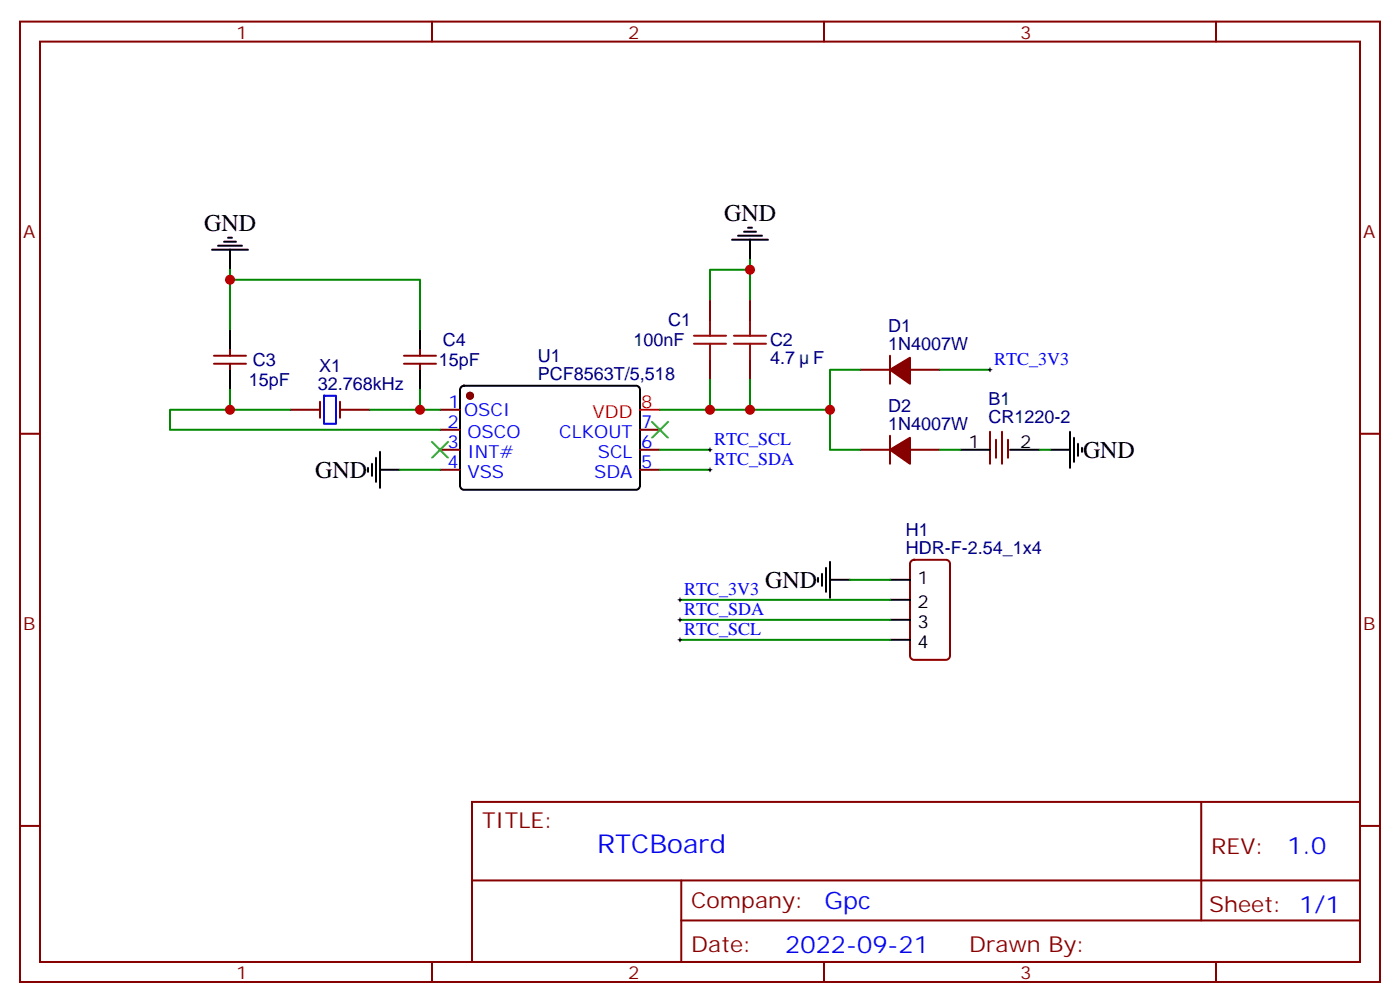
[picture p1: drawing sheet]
<svg xmlns="http://www.w3.org/2000/svg" width="247mm" height="177mm" viewBox="0 0 247 177" stroke-linecap="round" stroke-linejoin="round" font-family="sans-serif">
<g fill="none" stroke="#870000" stroke-width=".35">
<path d="M3.5 3.8h239.9v169.3h-239.9zM7.1 7.3h232.8v162.3h-232.8zM76.2 3.8v3.5M145.3 3.8v3.5M214.5 3.8v3.5M125.2 52.8v3.6M132.3 52.8v3.6M3.5 76.5h3.6M37.7 64.1h5.7M37.7 62.7h5.7M40.6 61.7v1M40.6 64.1v1.1"/>
<path d="M51.2 72.2h5.2M56.4 70.8v2.9M60 72.2h5.3M60 70.8v2.9M71.3 64.1h5.6M71.3 62.7h5.6M74.1 61.7v1M74.1 64.1v1.1M77.6 72.2h3.5M77.6 75.8h3.5M77.6 79.3h3.5M112.9 75.8h3.5"/>
<path d="M112.9 79.3h3.5M125.2 63.4v3.6M132.3 63.4v3.6M151.7 79.3h5.3M151.7 65.2h5.3M157 62.7v5M157 76.8v5M160.5 79.3h5.3M160.5 65.2h5.3M174.6 76.1v5.7M175.7 77.5v3.2M176.7 76.1v5.7"/>
<path d="M177.8 77.5v3.2M239.9 76.5h3.5M77.6 82.8h3.5M112.9 82.8h3.5M160.7 98.9l.5-.2h5.7a.71 .71 0 0 1 .7 .7v16.2a.76 .76 0 0 1-.7 .7h-5.7a.76 .76 0 0 1-.7-.7v-16.2zM3.5 145.6h3.6M83.3 141.4h156.6v28.2h-156.6zM83.3 155.2h156.5M120.2 155.2v14.2M211.9 141.4v20.9M239.9 145.6h3.5M76.2 169.6v3.5"/>
<path d="M120.2 162.3h119.6M145.3 169.6v3.5M214.5 169.6v3.5"/>
</g>
<path d="M57.2 69.8h2.1l-.1 4.9h-2.1z" fill="none" stroke="#00c" stroke-width=".35"/>
<g fill="#870000" stroke="#870000" stroke-width=".35">
<path d="M157 65.2l3.5-2.1v4.6z"/>
<path d="M157 79.3l3.5-2.1v4.6z"/>
<circle cx="82.9" cy="69.8" r=".53"/>
</g>
<g fill="none" stroke="#000" stroke-width=".35">
<path d="M37.4 44h6.3M38.5 43.3h4.2M39.5 42.6h2.1M40.2 41.9h.7M40.6 44v3.6M40.6 58.1v3.6M74.1 58.1v3.6M129.1 42.3h6.4M130.2 41.6h4.2M131.2 40.9h2.1M131.9 40.1h.7M132.3 42.3v3.5"/>
<path d="M40.6 65.2v3.5M67 79.7v6.3M74.1 65.2v3.5M81.4 68.2l.4-.2h30.4a.71 .71 0 0 1 .7 .7v17a.76 .76 0 0 1-.7 .7h-30.4a.76 .76 0 0 1-.7-.7v-17zM169.3 79.3h5.3M178.2 79.3h5.2M185.2 79.3h3.5M188.7 76.1v6.4M189.4 77.2v4.2M190.1 78.2v2.2M190.9 79v.7M64.9 82.5v.7"/>
<path d="M65.6 81.8v2.1M66.3 80.7v4.2M67 82.8h3.6M146.4 99.1v6.3M144.3 101.9v.7M145 101.2v2.1M145.7 100.1v4.3M146.4 102.2h3.5M157 102.2h3.5M157 105.8h3.5M157 109.3h3.5M157 112.8h3.5"/>
</g>
<path d="M112.9 72.2h3.5" fill="none" stroke="#f00" stroke-width=".35"/>
<g fill="none" stroke="#008700" stroke-width=".35">
<path d="M40.6 49.3h33.5v8.8M40.6 47.6v10.5M132.3 47.6h-7.1v5.2M132.3 45.8v7M40.6 68.7v3.5M51.2 72.2h-21.2v3.6h47.6M65.3 72.2h12.3M74.1 68.7v3.5M116.4 72.2h30M116.4 79.3h8.8M125.2 67v5.2M132.3 67v5.2"/>
<path d="M151.7 65.2h-5.3v14.1h5.3M165.8 79.3h3.5M165.8 65.2h8.8M183.4 79.3h1.8M70.6 82.8h7M116.4 82.8h8.8M119.9 105.8h37.1M119.9 109.3h37.1M119.9 112.8h37.1M149.9 102.2h7.1"/>
</g>
<path d="M76.2 77.9l2.8 2.8M79 77.9l-2.8 2.8M115 74.4l2.8 2.8M117.8 74.4l-2.8 2.8" fill="none" stroke="#3c3" stroke-width=".35"/>
<path d="M124.9 79.3h.7M125.2 79v.7M174.3 65.2h.7M174.6 64.8v.7M124.9 82.8h.7M125.2 82.5v.7M119.6 105.8h.7M119.6 109.3h.7M119.6 112.8h.7M119.9 105.4v.7M119.9 108.9v.7M119.9 112.5v.7" fill="none" stroke="#000" stroke-width=".18"/>
<path d="M122.4 59.2h5.7M125.2 56.4v2.8M129.5 59.2h5.6M132.3 56.4v2.8M122.4 60.6h5.7M125.2 60.6v2.8M129.5 60.6h5.6M132.3 60.6v2.8" fill="none" stroke="#a10000" stroke-width=".35"/>
<g fill="#c00">
<circle cx="74.1" cy="72.2" r=".88"/>
<circle cx="40.6" cy="72.2" r=".88"/>
<circle cx="40.6" cy="49.3" r=".88"/>
<circle cx="146.4" cy="72.2" r=".88"/>
<circle cx="132.3" cy="72.2" r=".88"/>
<circle cx="125.2" cy="72.2" r=".88"/>
<circle cx="132.3" cy="47.6" r=".88"/>
</g>
<text font-size="4.6" fill="#00f" x="105.3" y="150.4">RTCBoard</text>
<g font-size="4.2">
<text x="36" y="40.8">GND</text>
<text x="127.7" y="39">GND</text>
<text x="191" y="80.7">GND</text>
<text x="55.6" y="84.2">GND</text>
<text x="134.9" y="103.7">GND</text>
</g>
<g font-size="4.2" fill="#00f">
<text x="227.1" y="150.7">1.0</text>
<text x="145.4" y="160.2">Gpc</text>
<text x="138.5" y="168">2022-09-21</text>
</g>
<g font-size="3.9" fill="#800">
<text x="85" y="146">TITLE:</text>
<text x="213.6" y="150.7">REV:</text>
<text x="121.9" y="160.2">Company:</text>
<text x="213.3" y="160.8">Sheet: 1/1</text>
<text x="121.9" y="167.9">Date:</text>
<text x="171" y="167.9">Drawn By:</text>
</g>
<g font-size="3.2" fill="#800">
<text x="41.6" y="6.8">1</text>
<text x="110.8" y="6.8">2</text>
<text x="179.9" y="6.8">3</text>
<text x="4.1" y="41.9">A</text>
<text x="240.4" y="41.9">A</text>
<text x="4.1" y="111.1">B</text>
<text x="240.4" y="111.1">B</text>
<text x="41.6" y="172.6">1</text>
<text x="110.8" y="172.6">2</text>
<text x="179.9" y="172.6">3</text>
</g>
<g font-size="3.2" fill="#000080">
<text x="117.8" y="57.5">C1</text>
<text x="156.6" y="58.5">D1</text>
<text x="44.6" y="64.5">C3</text>
<text x="56.3" y="65.5">X1</text>
<text x="77.4" y="64.6">15pF</text>
<text x="78.1" y="61">C4</text>
<text x="94.9" y="63.8">U1</text>
<text x="111.8" y="61">100nF</text>
<text x="135.8" y="64.2">4.7</text>
<text x="135.8" y="61">C2</text>
<text x="143.4" y="64.2">F</text>
<text x="156.6" y="61.7">1N4007W</text>
<text x="43.9" y="68.1">15pF</text>
<text x="56.1" y="68.7">32.768kHz</text>
<text x="94.9" y="67">PCF8563T/5,518</text>
<text x="174.4" y="71.4">B1</text>
<text x="156.6" y="75.8">1N4007W</text>
<text x="156.6" y="72.6">D2</text>
<text x="174.4" y="74.6">CR1220-2</text>
<text x="159.8" y="94.5">H1</text>
<text x="159.8" y="97.6">HDR-F-2.54_1x4</text>
</g>
<g font-size="3.2" fill="#00f">
<text x="175.3" y="64.3">RTC_3V3</text>
<text x="79.1" y="71.9">1</text>
<text x="78.9" y="75.4">2</text>
<text x="81.8" y="73.3">OSCI</text>
<text x="82.4" y="77.2">OSCO</text>
<text x="98.6" y="77.2">CLKOUT</text>
<text x="113.1" y="75.4">7</text>
<text x="78.9" y="79">3</text>
<text x="78.9" y="82.5">4</text>
<text x="82.4" y="80.7">INT#</text>
<text x="105.4" y="80.7">SCL</text>
<text x="113.1" y="82.5">5</text>
<text x="113.1" y="79">6</text>
<text x="125.9" y="78.4">RTC_SCL</text>
<text x="125.9" y="82">RTC_SDA</text>
<text x="82.4" y="84.2">VSS</text>
<text x="104.8" y="84.2">SDA</text>
<text x="120.6" y="104.9">RTC_3V3</text>
<text x="120.6" y="108.4">RTC_SDA</text>
<text x="120.6" y="111.9">RTC_SCL</text>
</g>
<g font-size="3.2" fill="#f00">
<text x="113.1" y="71.9">8</text>
<text x="104.5" y="73.7">VDD</text>
</g>
<g font-size="3.2">
<text x="170.8" y="79">1</text>
<text x="179.9" y="79">2</text>
<text x="161.8" y="102.9">1</text>
<text x="161.8" y="107.2">2</text>
<text x="161.8" y="110.7">3</text>
<text x="161.8" y="114.2">4</text>
</g>
</svg>
